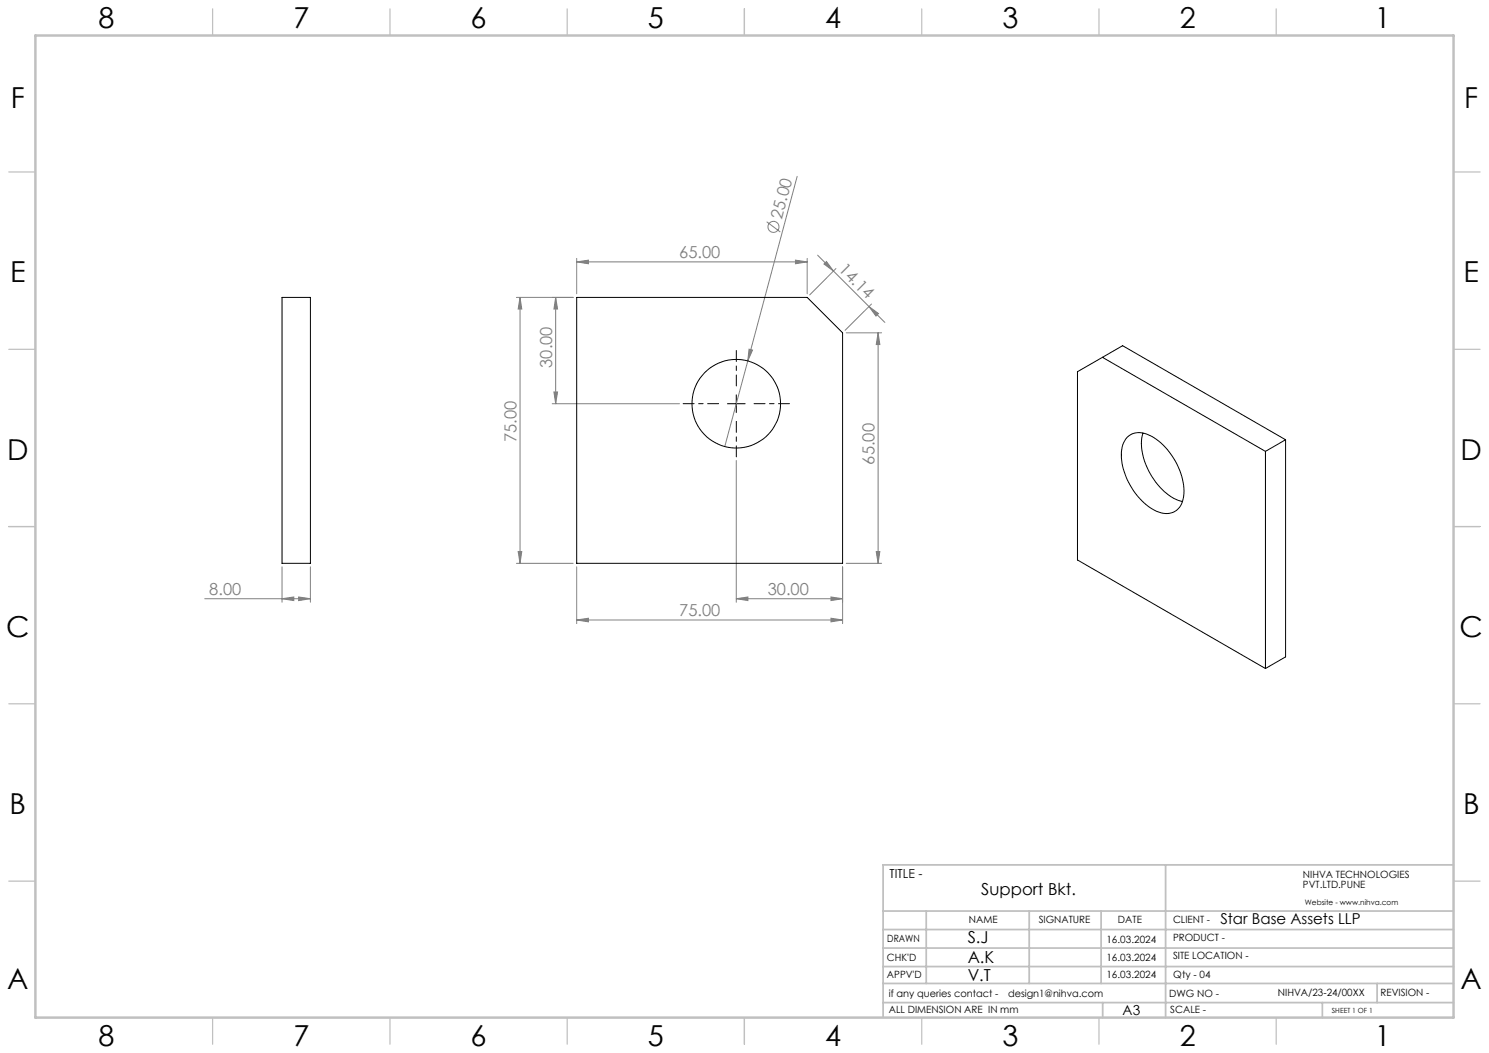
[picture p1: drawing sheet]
<svg xmlns="http://www.w3.org/2000/svg" width="420mm" height="297mm" viewBox="0 0 420 297" stroke-linecap="round" stroke-linejoin="round" font-family="sans-serif">
<g fill="none" stroke="#808080" stroke-width=".28">
<path d="M224.9 49.7l-14 52.1M162.7 73.9l3.3-.5v1zM162.7 72.9v10M162.7 73.9h65M216.3 62.5l3.8 2.9M224.4 73.4l3.3 .5-3.3 .5zM227.7 72.9v10M230.6 72l4.5 4.4M232.4 74.5l.7-.7 2 2.6zM235.1 76.4l14.5 14.5M235.8 75.7l-7.4 7.5M145.7 83.9h16"/>
<path d="M146.7 83.9l.5 3.3h-1zM146.7 83.9v75M156.7 83.9l.6 3.3h-1.1zM156.7 83.9v30M211.3 98.5l1 .2-1.4 3.1zM238.7 93.9h10M245.1 86.5l2.7 1.9-.7 .7zM245.8 85.8l-7.4 7.4M247.7 93.9l.5 3.3h-1zM247.7 93.9v65M155.8 113.9h35.9M156.2 110.6h1.1l-.6 3.3z"/>
<path d="M210.9 101.8l-6.5 24.1M207.7 129.9v40M79.6 159.9v10M87.6 159.9v10M145.7 158.9h16M146.2 155.6h1l-.5 3.3zM162.7 159.9v16M237.7 159.9v16M238.7 158.9h10M247.2 155.6h1l-.5 3.3zM57.7 168.9h29.9M79.6 168.9l3.3-.5v1z"/>
<path d="M84.2 168.4l3.4 .5-3.4 .5zM162.7 174.9l3.3-.5v1zM162.7 174.9h75M207.7 168.9l3.3-.5v1zM207.7 168.9h30M234.4 168.4l3.3 .5-3.3 .5zM234.4 174.4l3.3 .5-3.3 .5z"/>
<circle cx="218.2" cy="64" r="1.56"/>
</g>
<path d="M202.7 113.9h-10M207.7 108.9v-10M207.7 118.9v10M212.7 113.9h10" fill="none" stroke="#000" stroke-width=".28" stroke-dasharray="15.2 1.3 1.3 1.3" stroke-dashoffset="12.1"/>
<path d="M205.2 113.9h5M207.7 111.4v5" fill="none" stroke="#000" stroke-width=".28"/>
<g fill="none" stroke="#c0c0c0" stroke-width=".35">
<path d="M60 2.5v7.5M110 2.5v7.5M160 2.5v7.5M210 2.5v7.5M260 2.5v7.5M310 2.5v7.5M360 2.5v7.5M2.5 48.5h7.5M410 48.5h7.5M2.5 98.5h7.5M410 98.5h7.5M2.5 148.5h7.5"/>
<path d="M410 148.5h7.5M2.5 198.5h7.5M410 198.5h7.5M2.5 248.5h7.5M410 248.5h7.5M60 287v7.5M110 287v7.5M160 287v7.5M210 287v7.5M260 287v7.5M310 287v7.5M360 287v7.5"/>
</g>
<g fill="none" stroke="#c0c0c0" stroke-width=".5">
<path d="M249.1 257h160.9M261.3 257v20.4M290.3 257v20.4M310.6 257v20.4M328.8 243.9v43.1M410 243.9h-160.9v43.1M249.1 272.6h160.9M249.1 267.4h160.9M249.1 262.2h160.9M249.1 277.4h160.9M388.4 277.4v5.4M249.1 282.8h160.9"/>
<path d="M311 282.8v4.2M373 282.8v4.2"/>
</g>
<path d="M10 10h400v277h-400z" fill="none" stroke="#c0c0c0" stroke-width=".7"/>
<g fill="#808080">
<path d="M211.3 98.5l1 .2-1.4 3.1z"/>
<path d="M245.1 86.5l2.7 1.9-.7 .7zM232.4 74.5l.7-.7 2 2.6z"/>
<path d="M224.4 73.4l3.3 .5-3.3 .5zM162.7 73.9l3.3-.5v1zM84.2 168.4l3.4 .5-3.4 .5zM79.6 168.9l3.3-.5v1z"/>
<path d="M162.7 174.9l3.3-.5v1zM234.4 174.4l3.3 .5-3.3 .5z"/>
<path d="M207.7 168.9l3.3-.5v1zM234.4 168.4l3.3 .5-3.3 .5z"/>
<path d="M156.2 110.6h1.1l-.6 3.3zM156.7 83.9l.6 3.3h-1.1z"/>
<path d="M247.2 155.6h1l-.5 3.3zM247.7 93.9l.5 3.3h-1z"/>
<path d="M146.7 83.9l.5 3.3h-1zM146.2 155.6h1l-.5 3.3z"/>
</g>
<g fill="none" stroke="#000" stroke-width=".28">
<path d="M79.6 83.9h8v75h-8zM162.7 83.9h65l10 10v65h-75zM311 100.8l5.7-3.3 45.9 26.5M311 100.8l45.9 26.5M311 100.8l-7.1 4v53.1l53 30.7M317.9 123.4a5.5 5.5 0 0 1 6.9-.4 19 19 0 0 1 9.1 17 5 5 0 0 1-7.8 4.2 19.2 19.2 0 0 1-9.8-16.6l.4-2.1zM322.4 122.2a16.8 16.8 0 0 0 4.2 14.5 13.2 13.2 0 0 0 6.9 4.8M356.9 127.3v61.3M362.6 124l-5.7 3.3M362.6 124v61.3l-5.7 3.3"/>
<circle cx="207.7" cy="113.9" r="12.5"/>
</g>
<g font-size="8.1">
<text x="27.8" y="8">8</text>
<text x="82.8" y="8">7</text>
<text x="132.8" y="8">6</text>
<text x="182.8" y="8">5</text>
<text x="232.8" y="8">4</text>
<text x="282.8" y="8">3</text>
<text x="332.8" y="8">2</text>
<text x="387.8" y="8">1</text>
<text x="3" y="30.4">F</text>
<text x="413" y="30.4">F</text>
<text x="2.8" y="79.6">E</text>
<text x="412.8" y="79.6">E</text>
<text x="2" y="129.6">D</text>
<text x="412" y="129.6">D</text>
<text x="1.7" y="179.6">C</text>
<text x="411.7" y="179.6">C</text>
<text x="2.7" y="229.6">B</text>
<text x="412.7" y="229.6">B</text>
<text x="2" y="278.9">A</text>
<text x="412" y="278.9">A</text>
<text x="27.8" y="295">8</text>
<text x="82.8" y="295">7</text>
<text x="132.8" y="295">6</text>
<text x="182.8" y="295">5</text>
<text x="232.8" y="295">4</text>
<text x="282.8" y="295">3</text>
<text x="332.8" y="295">2</text>
<text x="387.8" y="295">1</text>
</g>
<g font-size="4.7" fill="#808080">
<text x="220.5" y="61.9" transform="rotate(-75 220.5 61.9)">25.00</text>
<text x="191.6" y="72.8">65.00</text>
<text x="236.4" y="76.3" transform="rotate(45 236.4 76.3)">14.14</text>
<text x="155.8" y="103.7" transform="rotate(-90 155.8 103.7)">30.00</text>
<text x="145.7" y="124.7" transform="rotate(-90 145.7 124.7)">75.00</text>
<text x="246.7" y="131" transform="rotate(-90 246.7 131)">65.00</text>
<text x="59" y="167.8">8.00</text>
<text x="216.6" y="167.8">30.00</text>
<text x="191.6" y="173.8">75.00</text>
</g>
<g font-size="4.7">
<text x="276.8" y="252.3">Support Bkt.</text>
<text x="273" y="266">S.J</text>
<text x="273" y="271.7">A.K</text>
<text x="273" y="276.7">V.T</text>
</g>
<text font-size="4.2" x="344.2" y="260.6">Star Base Assets LLP</text>
<text font-size="3.9" x="316.7" y="286.4">A3</text>
<text font-size="3.5" x="250.9" y="247.7">TITLE -</text>
<g font-size="2.8">
<text x="367.5" y="247.7">NIHVA TECHNOLOGIES</text>
<text x="367.5" y="250.5">PVT.LTD.PUNE</text>
<text x="273.3" y="260.4">NAME</text>
<text x="293" y="260.4">SIGNATURE</text>
<text x="315.3" y="260.5">DATE</text>
<text x="330.9" y="260.5">CLIENT -</text>
<text x="250.3" y="265.7">DRAWN</text>
<text x="312.1" y="265.9">16.03.2024</text>
<text x="330.9" y="265.5">PRODUCT -</text>
<text x="250.2" y="271.1">CHK'D</text>
<text x="250.2" y="275.8">APPV'D</text>
<text x="312.1" y="271">16.03.2024</text>
<text x="312.1" y="275.9">16.03.2024</text>
<text x="330.9" y="270.6">SITE LOCATION -</text>
<text x="330.9" y="275.9">Qty - 04</text>
<text x="250.7" y="281.1">if any queries contact -</text>
<text x="284.3" y="281.1">design1@nihva.com</text>
<text x="329.8" y="281.3">DWG NO -</text>
<text x="360.4" y="281.1">NIHVA/23-24/00XX</text>
<text x="389.4" y="281.1">REVISION -</text>
<text x="250.7" y="285.6">ALL DIMENSION ARE IN mm</text>
<text x="330.1" y="285.7">SCALE -</text>
</g>
<text font-size="2.1" x="368.1" y="255.1">Website - www.nihva.com</text>
<text font-size="2" x="375.7" y="285.6">SHEET 1 OF 1</text>
</svg>
